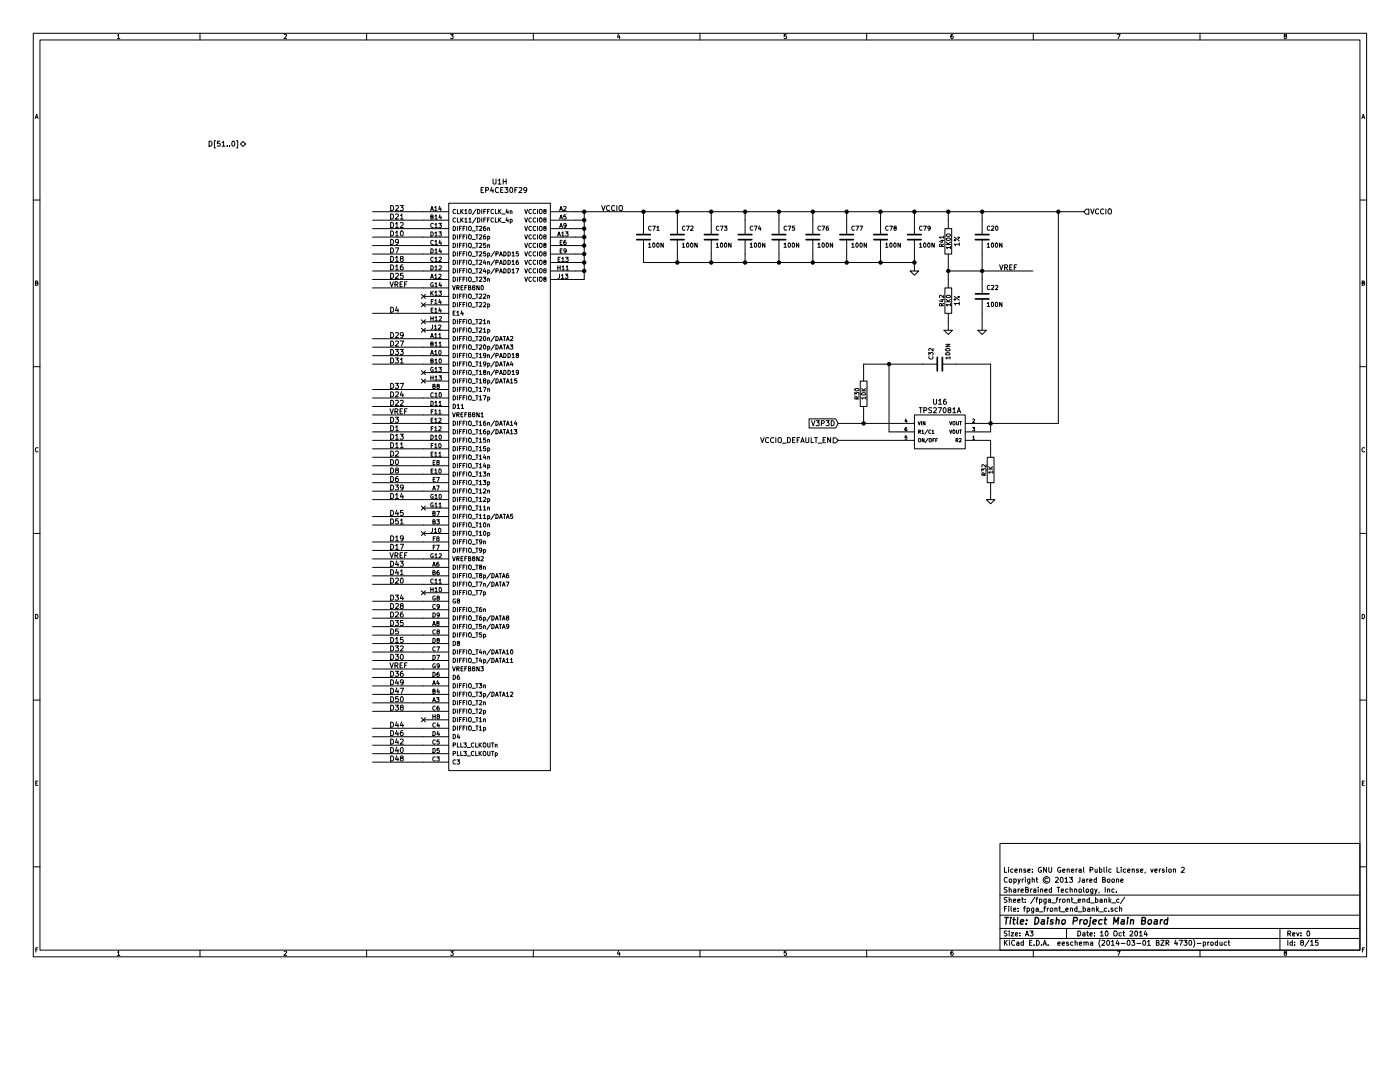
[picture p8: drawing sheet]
EESchema Schematic File Version 2
LIBS:power
LIBS:device
LIBS:transistors
LIBS:conn
LIBS:linear
LIBS:regul
LIBS:contrib
LIBS:ddr2_sdram_sodimm
LIBS:ep4ce30f29
LIBS:tusb1310a
LIBS:samtec_qth-090-d
LIBS:mic5207-bm5
LIBS:quartzcms4_ground
LIBS:lpc11u1x
LIBS:gsg-microusb
LIBS:pnp_sot23
LIBS:si5351c-b
LIBS:usb3_micro_ab
LIBS:usb3_esd_son50-10
LIBS:tps2065c-2
LIBS:tps2113a
LIBS:tps54218
LIBS:hirose_dm3d
LIBS:gsg-ip4220cz6
LIBS:tps27081a
LIBS:74lvc2t45
LIBS:tps62420
LIBS:hole
LIBS:inv1
LIBS:barrel_jack
LIBS:main_board-cache
EELAYER 24 0
EELAYER END
$Descr A3 16535 11693
encoding utf-8
Sheet 8 15
Title "Daisho Project Main Board"
Date "10 Oct 2014"
Rev "0"
Comp "ShareBrained Technology, Inc."
Comment1 "Copyright © 2013 Jared Boone"
Comment2 "License: GNU General Public License, version 2"
Comment3 ""
Comment4 ""
$EndDescr
Wire Wire Line
	11700 5100 11700 4300
Wire Wire Line
	11700 5100 11600 5100
Connection ~ 10500 4300
Wire Wire Line
	10200 4400 10200 4300
Wire Wire Line
	10200 4300 10900 4300
Connection ~ 11700 5000
Wire Wire Line
	11700 4300 11300 4300
Wire Wire Line
	11700 5300 11700 5200
Wire Wire Line
	11700 5200 11600 5200
Wire Wire Line
	10600 5200 9900 5200
Wire Wire Line
	9900 5000 10600 5000
Wire Wire Line
	11600 5000 12500 5000
Wire Wire Line
	11700 5800 11700 5900
Wire Wire Line
	10600 5100 10500 5100
Wire Wire Line
	10500 5100 10500 4300
Wire Wire Line
	10200 4900 10200 5000
Connection ~ 10200 5000
Wire Wire Line
	5000 7600 4400 7600
Wire Wire Line
	11600 3300 11600 3000
Connection ~ 11200 2500
Wire Wire Line
	12800 2500 6800 2500
Connection ~ 11600 3200
Wire Wire Line
	12200 3200 11200 3200
Wire Wire Line
	11600 3700 11600 3900
Connection ~ 10000 2500
Wire Wire Line
	10400 2500 10400 2600
Connection ~ 9200 2500
Wire Wire Line
	9600 2500 9600 2600
Connection ~ 8400 2500
Wire Wire Line
	8800 2500 8800 2600
Connection ~ 7600 2500
Wire Wire Line
	8000 2500 8000 2600
Wire Wire Line
	11200 3800 11200 3900
Wire Wire Line
	11200 3100 11200 3300
Connection ~ 8000 3100
Wire Wire Line
	8000 3100 8000 3000
Connection ~ 8800 3100
Wire Wire Line
	8800 3100 8800 3000
Connection ~ 9600 3100
Wire Wire Line
	9600 3100 9600 3000
Connection ~ 10400 3100
Wire Wire Line
	10400 3000 10400 3100
Wire Wire Line
	10800 3100 7600 3100
Wire Wire Line
	7600 3100 7600 3000
Connection ~ 6900 3200
Wire Wire Line
	6800 3200 6900 3200
Connection ~ 6900 3000
Wire Wire Line
	6900 3000 6800 3000
Connection ~ 6900 2800
Wire Wire Line
	6900 2800 6800 2800
Connection ~ 6900 2600
Wire Wire Line
	6900 2600 6800 2600
Wire Wire Line
	4400 7900 5000 7900
Wire Wire Line
	4400 3400 5000 3400
Wire Wire Line
	5000 6400 4400 6400
Wire Wire Line
	5000 5600 4400 5600
Wire Wire Line
	4400 5400 5000 5400
Wire Wire Line
	4400 5100 5000 5100
Wire Wire Line
	4400 4900 5000 4900
Wire Wire Line
	5000 3700 4400 3700
Wire Wire Line
	4400 8900 5000 8900
Wire Wire Line
	4400 8700 5000 8700
Wire Wire Line
	4400 8400 5000 8400
Wire Wire Line
	4400 7800 5000 7800
Wire Wire Line
	4400 7300 5000 7300
Wire Wire Line
	5000 6900 4400 6900
Wire Wire Line
	5000 4800 4400 4800
Wire Wire Line
	4400 3200 5000 3200
Wire Wire Line
	5000 3000 4400 3000
Wire Wire Line
	5000 2900 4400 2900
Wire Wire Line
	4400 2700 5000 2700
Wire Wire Line
	5000 8200 4400 8200
Wire Wire Line
	5000 7400 4400 7400
Wire Wire Line
	4400 6700 5000 6700
Wire Wire Line
	5000 6100 4400 6100
Wire Wire Line
	5000 4600 4400 4600
Wire Wire Line
	4400 4200 5000 4200
Wire Wire Line
	5000 4000 4400 4000
Wire Wire Line
	4400 2600 5000 2600
Wire Wire Line
	4400 2500 5000 2500
Wire Wire Line
	5000 3300 4400 3300
Wire Wire Line
	5000 4100 4400 4100
Wire Wire Line
	4400 4300 5000 4300
Wire Wire Line
	4400 5800 5000 5800
Wire Wire Line
	4400 6200 5000 6200
Wire Wire Line
	4400 6800 5000 6800
Wire Wire Line
	5000 8100 4400 8100
Wire Wire Line
	4400 8300 5000 8300
Wire Wire Line
	4400 2800 5000 2800
Wire Wire Line
	4400 3100 5000 3100
Wire Wire Line
	5000 4700 4400 4700
Wire Wire Line
	5000 5200 4400 5200
Wire Wire Line
	4400 7200 5000 7200
Wire Wire Line
	5000 7500 4400 7500
Wire Wire Line
	4400 7700 5000 7700
Wire Wire Line
	4400 8000 5000 8000
Wire Wire Line
	5000 8600 4400 8600
Wire Wire Line
	4400 8800 5000 8800
Wire Wire Line
	4400 9000 5000 9000
Wire Wire Line
	4400 5000 5000 5000
Wire Wire Line
	5000 5300 4400 5300
Wire Wire Line
	4400 5500 5000 5500
Wire Wire Line
	5000 5700 4400 5700
Wire Wire Line
	4400 6600 5000 6600
Wire Wire Line
	4400 7100 5000 7100
Wire Wire Line
	5000 6500 4400 6500
Wire Wire Line
	6800 3300 6900 3300
Wire Wire Line
	6900 3300 6900 2500
Wire Wire Line
	6900 2700 6800 2700
Connection ~ 6900 2700
Wire Wire Line
	6900 2900 6800 2900
Connection ~ 6900 2900
Wire Wire Line
	6900 3100 6800 3100
Connection ~ 6900 3100
Wire Wire Line
	10800 3200 10800 3000
Connection ~ 10800 3100
Wire Wire Line
	10000 3100 10000 3000
Connection ~ 10000 3100
Wire Wire Line
	9200 3100 9200 3000
Connection ~ 9200 3100
Wire Wire Line
	8400 3100 8400 3000
Connection ~ 8400 3100
Wire Wire Line
	11200 2500 11200 2600
Wire Wire Line
	7600 2500 7600 2600
Connection ~ 6900 2500
Wire Wire Line
	8400 2500 8400 2600
Connection ~ 8000 2500
Wire Wire Line
	9200 2500 9200 2600
Connection ~ 8800 2500
Wire Wire Line
	10000 2500 10000 2600
Connection ~ 9600 2500
Wire Wire Line
	10800 2500 10800 2600
Connection ~ 10400 2500
Connection ~ 11200 3200
Connection ~ 10800 2500
Wire Wire Line
	11600 2600 11600 2500
Connection ~ 11600 2500
Wire Wire Line
	4400 5900 5000 5900
Wire Wire Line
	12500 5000 12500 2500
Connection ~ 12500 2500
$Comp
L R R30
U 1 1
P 10200 4650
F 0 "R30" V 10280 4650 50  0000 C CNN
F 1 "10K" V 10200 4650 50  0000 C CNN
F 2 "" H 10200 4650 60  0001 C CNN
F 3 "" H 10200 4650 60  0001 C CNN
F 4 "Stackpole" V 10200 4650 60  0001 C CNN "Manufacturer"
F 5 "RMCF0402JT10K0" V 10200 4650 60  0001 C CNN "Part Number"
	1    10200 4650
	-1   0    0    -1  
$EndComp
$Comp
L C C32
U 1 1
P 11100 4300
F 0 "C32" H 11150 4400 50  0000 L CNN
F 1 "100N" H 11150 4200 50  0000 L CNN
F 2 "" H 11100 4300 60  0001 C CNN
F 3 "" H 11100 4300 60  0001 C CNN
F 4 "Murata" H 11100 4300 60  0001 C CNN "Manufacturer"
F 5 "GRM155R61A104KA01D" H 11100 4300 60  0001 C CNN "Part Number"
	1    11100 4300
	0    -1   -1   0   
$EndComp
$Comp
L GND #PWR098
U 1 1
P 11700 5900
F 0 "#PWR098" H 11700 5900 30  0001 C CNN
F 1 "GND" H 11700 5830 30  0001 C CNN
F 2 "" H 11700 5900 60  0001 C CNN
F 3 "" H 11700 5900 60  0001 C CNN
	1    11700 5900
	1    0    0    -1  
$EndComp
$Comp
L R R32
U 1 1
P 11700 5550
F 0 "R32" V 11780 5550 50  0000 C CNN
F 1 "1K" V 11700 5550 50  0000 C CNN
F 2 "" H 11700 5550 60  0001 C CNN
F 3 "" H 11700 5550 60  0001 C CNN
F 4 "Stackpole" V 11700 5550 60  0001 C CNN "Manufacturer"
F 5 "RMCF0402JT1K00" V 11700 5550 60  0001 C CNN "Part Number"
	1    11700 5550
	-1   0    0    -1  
$EndComp
$Comp
L TPS27081A U16
U 1 1
P 11100 5100
F 0 "U16" H 11100 5450 60  0000 C CNN
F 1 "TPS27081A" H 11100 5350 60  0000 C CNN
F 2 "" H 11100 5100 60  0001 C CNN
F 3 "" H 11100 5100 60  0001 C CNN
F 4 "TI" H 11100 5100 60  0001 C CNN "Manufacturer"
F 5 "TPS27081ADDC" H 11100 5100 60  0001 C CNN "Part Number"
	1    11100 5100
	1    0    0    -1  
$EndComp
Text HLabel 9900 5200 0    60   Input ~ 0
VCCIO_DEFAULT_EN
Text GLabel 9900 5000 0    60   Input ~ 0
V3P3D
NoConn ~ 5000 8500
NoConn ~ 5000 7000
NoConn ~ 5000 6300
NoConn ~ 5000 6000
NoConn ~ 5000 4500
NoConn ~ 5000 4400
NoConn ~ 5000 3900
NoConn ~ 5000 3800
NoConn ~ 5000 3600
NoConn ~ 5000 3500
$Comp
L C C20
U 1 1
P 11600 2800
F 0 "C20" H 11650 2900 50  0000 L CNN
F 1 "100N" H 11650 2700 50  0000 L CNN
F 2 "" H 11600 2800 60  0001 C CNN
F 3 "" H 11600 2800 60  0001 C CNN
F 4 "Murata" H 11600 2800 60  0001 C CNN "Manufacturer"
F 5 "GRM155R61A104KA01D" H 11600 2800 60  0001 C CNN "Part Number"
	1    11600 2800
	1    0    0    -1  
$EndComp
Text Label 7100 2500 0    60   ~ 0
VCCIO
Text Label 11800 3200 0    60   ~ 0
VREF
$Comp
L GND #PWR099
U 1 1
P 11600 3900
F 0 "#PWR099" H 11600 3900 30  0001 C CNN
F 1 "GND" H 11600 3830 30  0001 C CNN
F 2 "" H 11600 3900 60  0001 C CNN
F 3 "" H 11600 3900 60  0001 C CNN
	1    11600 3900
	1    0    0    -1  
$EndComp
$Comp
L C C22
U 1 1
P 11600 3500
F 0 "C22" H 11650 3600 50  0000 L CNN
F 1 "100N" H 11650 3400 50  0000 L CNN
F 2 "" H 11600 3500 60  0001 C CNN
F 3 "" H 11600 3500 60  0001 C CNN
F 4 "Murata" H 11600 3500 60  0001 C CNN "Manufacturer"
F 5 "GRM155R61A104KA01D" H 11600 3500 60  0001 C CNN "Part Number"
	1    11600 3500
	1    0    0    -1  
$EndComp
$Comp
L GND #PWR0100
U 1 1
P 11200 3900
F 0 "#PWR0100" H 11200 3900 30  0001 C CNN
F 1 "GND" H 11200 3830 30  0001 C CNN
F 2 "" H 11200 3900 60  0001 C CNN
F 3 "" H 11200 3900 60  0001 C CNN
	1    11200 3900
	1    0    0    -1  
$EndComp
$Comp
L R R42
U 1 1
P 11200 3550
F 0 "R42" V 11280 3550 50  0000 C CNN
F 1 "1K0" V 11200 3550 50  0000 C CNN
F 2 "" H 11200 3550 60  0001 C CNN
F 3 "" H 11200 3550 60  0001 C CNN
F 4 "Stackpole" V 11200 3550 60  0001 C CNN "Manufacturer"
F 5 "RMCF0402FT1K00" V 11200 3550 60  0001 C CNN "Part Number"
F 6 "1%" V 11100 3550 60  0000 C CNN "Tolerance"
	1    11200 3550
	-1   0    0    -1  
$EndComp
$Comp
L R R41
U 1 1
P 11200 2850
F 0 "R41" V 11280 2850 50  0000 C CNN
F 1 "1K00" V 11200 2850 50  0000 C CNN
F 2 "" H 11200 2850 60  0001 C CNN
F 3 "" H 11200 2850 60  0001 C CNN
F 4 "Stackpole" V 11200 2850 60  0001 C CNN "Manufacturer"
F 5 "RMCF0402FT1K00" V 11200 2850 60  0001 C CNN "Part Number"
F 6 "1%" V 11100 2850 60  0000 C CNN "Tolerance"
	1    11200 2850
	-1   0    0    -1  
$EndComp
Text HLabel 12800 2500 2    60   Input ~ 0
VCCIO
$Comp
L GND #PWR0101
U 1 1
P 10800 3200
F 0 "#PWR0101" H 10800 3200 30  0001 C CNN
F 1 "GND" H 10800 3130 30  0001 C CNN
F 2 "" H 10800 3200 60  0001 C CNN
F 3 "" H 10800 3200 60  0001 C CNN
	1    10800 3200
	1    0    0    -1  
$EndComp
$Comp
L C C79
U 1 1
P 10800 2800
F 0 "C79" H 10850 2900 50  0000 L CNN
F 1 "100N" H 10850 2700 50  0000 L CNN
F 2 "" H 10800 2800 60  0001 C CNN
F 3 "" H 10800 2800 60  0001 C CNN
F 4 "Murata" H 10800 2800 60  0001 C CNN "Manufacturer"
F 5 "GRM155R61A104KA01D" H 10800 2800 60  0001 C CNN "Part Number"
	1    10800 2800
	1    0    0    -1  
$EndComp
$Comp
L C C78
U 1 1
P 10400 2800
F 0 "C78" H 10450 2900 50  0000 L CNN
F 1 "100N" H 10450 2700 50  0000 L CNN
F 2 "" H 10400 2800 60  0001 C CNN
F 3 "" H 10400 2800 60  0001 C CNN
F 4 "Murata" H 10400 2800 60  0001 C CNN "Manufacturer"
F 5 "GRM155R61A104KA01D" H 10400 2800 60  0001 C CNN "Part Number"
	1    10400 2800
	1    0    0    -1  
$EndComp
$Comp
L C C77
U 1 1
P 10000 2800
F 0 "C77" H 10050 2900 50  0000 L CNN
F 1 "100N" H 10050 2700 50  0000 L CNN
F 2 "" H 10000 2800 60  0001 C CNN
F 3 "" H 10000 2800 60  0001 C CNN
F 4 "Murata" H 10000 2800 60  0001 C CNN "Manufacturer"
F 5 "GRM155R61A104KA01D" H 10000 2800 60  0001 C CNN "Part Number"
	1    10000 2800
	1    0    0    -1  
$EndComp
$Comp
L C C76
U 1 1
P 9600 2800
F 0 "C76" H 9650 2900 50  0000 L CNN
F 1 "100N" H 9650 2700 50  0000 L CNN
F 2 "" H 9600 2800 60  0001 C CNN
F 3 "" H 9600 2800 60  0001 C CNN
F 4 "Murata" H 9600 2800 60  0001 C CNN "Manufacturer"
F 5 "GRM155R61A104KA01D" H 9600 2800 60  0001 C CNN "Part Number"
	1    9600 2800
	1    0    0    -1  
$EndComp
$Comp
L C C75
U 1 1
P 9200 2800
F 0 "C75" H 9250 2900 50  0000 L CNN
F 1 "100N" H 9250 2700 50  0000 L CNN
F 2 "" H 9200 2800 60  0001 C CNN
F 3 "" H 9200 2800 60  0001 C CNN
F 4 "Murata" H 9200 2800 60  0001 C CNN "Manufacturer"
F 5 "GRM155R61A104KA01D" H 9200 2800 60  0001 C CNN "Part Number"
	1    9200 2800
	1    0    0    -1  
$EndComp
$Comp
L C C74
U 1 1
P 8800 2800
F 0 "C74" H 8850 2900 50  0000 L CNN
F 1 "100N" H 8850 2700 50  0000 L CNN
F 2 "" H 8800 2800 60  0001 C CNN
F 3 "" H 8800 2800 60  0001 C CNN
F 4 "Murata" H 8800 2800 60  0001 C CNN "Manufacturer"
F 5 "GRM155R61A104KA01D" H 8800 2800 60  0001 C CNN "Part Number"
	1    8800 2800
	1    0    0    -1  
$EndComp
$Comp
L C C73
U 1 1
P 8400 2800
F 0 "C73" H 8450 2900 50  0000 L CNN
F 1 "100N" H 8450 2700 50  0000 L CNN
F 2 "" H 8400 2800 60  0001 C CNN
F 3 "" H 8400 2800 60  0001 C CNN
F 4 "Murata" H 8400 2800 60  0001 C CNN "Manufacturer"
F 5 "GRM155R61A104KA01D" H 8400 2800 60  0001 C CNN "Part Number"
	1    8400 2800
	1    0    0    -1  
$EndComp
$Comp
L C C72
U 1 1
P 8000 2800
F 0 "C72" H 8050 2900 50  0000 L CNN
F 1 "100N" H 8050 2700 50  0000 L CNN
F 2 "" H 8000 2800 60  0001 C CNN
F 3 "" H 8000 2800 60  0001 C CNN
F 4 "Murata" H 8000 2800 60  0001 C CNN "Manufacturer"
F 5 "GRM155R61A104KA01D" H 8000 2800 60  0001 C CNN "Part Number"
	1    8000 2800
	1    0    0    -1  
$EndComp
$Comp
L C C71
U 1 1
P 7600 2800
F 0 "C71" H 7650 2900 50  0000 L CNN
F 1 "100N" H 7650 2700 50  0000 L CNN
F 2 "" H 7600 2800 60  0001 C CNN
F 3 "" H 7600 2800 60  0001 C CNN
F 4 "Murata" H 7600 2800 60  0001 C CNN "Manufacturer"
F 5 "GRM155R61A104KA01D" H 7600 2800 60  0001 C CNN "Part Number"
	1    7600 2800
	1    0    0    -1  
$EndComp
Text Label 4600 7900 0    60   ~ 0
VREF
Text Label 4600 6600 0    60   ~ 0
VREF
Text Label 4600 3400 0    60   ~ 0
VREF
Text Label 4600 4900 0    60   ~ 0
VREF
Text Label 4600 5700 0    60   ~ 0
D6
Text Label 4600 7500 0    60   ~ 0
D5
Text Label 4600 3700 0    60   ~ 0
D4
Text Label 4600 5000 0    60   ~ 0
D3
Text Label 4600 5400 0    60   ~ 0
D2
Text Label 4600 5100 0    60   ~ 0
D1
Text Label 4600 5500 0    60   ~ 0
D0
Text Label 4600 3000 0    60   ~ 0
D7
Text Label 4600 5600 0    60   ~ 0
D8
Text Label 4600 2900 0    60   ~ 0
D9
Text Label 4600 2800 0    60   ~ 0
D10
Text Label 4600 5300 0    60   ~ 0
D11
Text Label 4600 2700 0    60   ~ 0
D12
Text Label 4600 5900 0    60   ~ 0
D14
Text Label 4600 3200 0    60   ~ 0
D16
Text Label 4600 5200 0    60   ~ 0
D13
Text Label 4600 7600 0    60   ~ 0
D15
Text Label 4600 6500 0    60   ~ 0
D17
Text Label 4600 6400 0    60   ~ 0
D19
Text Label 4600 2600 0    60   ~ 0
D21
Text Label 4600 2500 0    60   ~ 0
D23
Text Label 4600 3300 0    60   ~ 0
D25
Text Label 4600 4100 0    60   ~ 0
D27
Text Label 4600 4000 0    60   ~ 0
D29
Text Label 4600 4300 0    60   ~ 0
D31
Text Label 4600 4200 0    60   ~ 0
D33
Text Label 4600 7400 0    60   ~ 0
D35
Text Label 4600 4600 0    60   ~ 0
D37
Text Label 4600 5800 0    60   ~ 0
D39
Text Label 4600 6800 0    60   ~ 0
D41
Text Label 4600 6700 0    60   ~ 0
D43
Text Label 4600 6100 0    60   ~ 0
D45
Text Label 4600 8200 0    60   ~ 0
D47
Text Label 4600 8100 0    60   ~ 0
D49
Text Label 4600 6200 0    60   ~ 0
D51
Text Label 4600 3100 0    60   ~ 0
D18
Text Label 4600 6900 0    60   ~ 0
D20
Text Label 4600 4800 0    60   ~ 0
D22
Text Label 4600 4700 0    60   ~ 0
D24
Text Label 4600 7300 0    60   ~ 0
D26
Text Label 4600 7200 0    60   ~ 0
D28
Text Label 4600 7800 0    60   ~ 0
D30
Text Label 4600 7700 0    60   ~ 0
D32
Text Label 4600 7100 0    60   ~ 0
D34
Text Label 4600 8000 0    60   ~ 0
D36
Text Label 4600 8400 0    60   ~ 0
D38
Text Label 4600 8900 0    60   ~ 0
D40
Text Label 4600 8800 0    60   ~ 0
D42
Text Label 4600 8600 0    60   ~ 0
D44
Text Label 4600 8700 0    60   ~ 0
D46
Text Label 4600 9000 0    60   ~ 0
D48
Text Label 4600 8300 0    60   ~ 0
D50
Text HLabel 2900 1700 0    60   BiDi ~ 0
D[51..0]
$Comp
L EP4CE30F29 U1
U 8 1
P 5900 2200
F 0 "U1" H 5900 2250 60  0000 C CNN
F 1 "EP4CE30F29" H 5950 2150 60  0000 C CNN
F 2 "" H 5900 2200 60  0001 C CNN
F 3 "" H 5900 2200 60  0001 C CNN
	8    5900 2200
	1    0    0    -1  
$EndComp
$EndSCHEMATC
